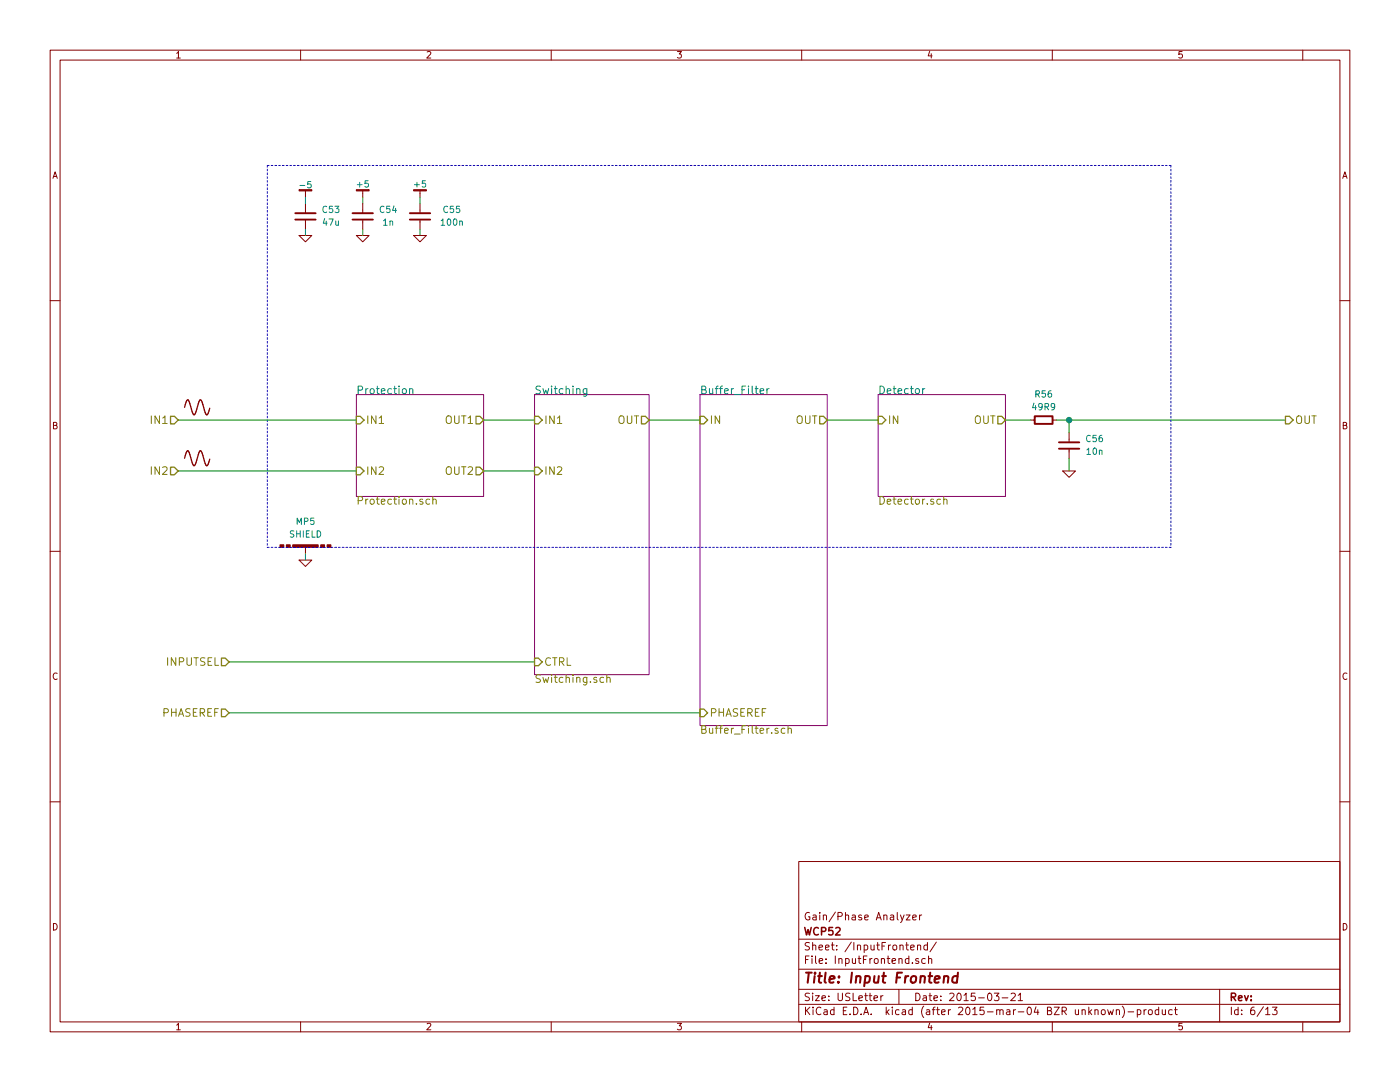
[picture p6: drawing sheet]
<svg xmlns="http://www.w3.org/2000/svg" width="279mm" height="216mm" viewBox="0 0 279 216" stroke-linecap="round" stroke-linejoin="round" font-family="sans-serif">
<g fill="none" stroke="#840000" stroke-width=".2">
<path d="M10 10h259.4v195.9h-259.4zM12 12h255.4v191.9h-255.4zM60 10v2M110 10v2M160 10v2M210 10v2M260 10v2M61 38.1v1.3M72.4 38.1v1.3M83.8 38.1v1.3M10 60h2M59.7 47h2.5l-1.2 1.3z"/>
<path d="M61 40.6v1.9M61 43.8v1.9M71.1 47h2.6l-1.3 1.3zM72.4 40.6v1.9M72.4 43.8v1.9M82.5 47h2.6l-1.3 1.3zM83.8 40.6v1.9M83.8 43.8v1.9M267.4 60h2M205.7 83.8h.8M210.1 83.8h.7M212.1 94h2.5l-1.2 1.3z"/>
<path d="M213.4 86.4v1.9M213.4 89.5v1.9M10 110h2M59.7 111.8h2.5l-1.2 1.2zM61 109.2v1.3M267.4 110h2M10 160h2M267.4 160h2M159.4 171.9h108v32h-108zM159.4 197.4h108M159.4 193.4h108M159.4 187.4h108"/>
<path d="M174.4 199.2l.7-.2v-.2l-.4-.1-.3 .2 .1 .7h.6M175.8 198.7v1M176.2 198.7l-.4 .3M179.4 197.4v3M180.8 182.6h.8l-.8 1h.8M181.7 189.1l.7-.2v-.3h-.4l-.3 .2 .1 .7h.6M182.1 183.1l.8-.2-.1-.2-.4-.1-.3 .2 .1 .7h.6M183.1 188.7l.2-.1h.4v1M183.1 188.6v1M183.3 191.3a.37 .37 0 0 0-.6 .2l.1 .2 .5 .1 .1 .2-.2 .3-.5-.1M183.5 182.6v1M183.9 182.6l-.4 .3"/>
<path d="M184.7 191.3h-.5l-.3 .2 .1 .6 .2 .2 .5-.1M185.1 188.6h-.4l-.3 .2 .1 .6 .2 .2 .4-.1M185.1 188.1v1.5M185.3 191.4l.2-.1h.4l.1 1M185.3 190.8v1.5M186.9 188l-1.3 1.9M198.4 198.2h1l-.5 .6 .4 .1v.6l-.2 .2-.7-.2M200 199.1h1.1M201.8 198.3l.6-.1 .2 .4-.9 1.1h.9M203.2 198.6l.4-.4v1.5M203.2 199.7h.9M243.4 197.4v6.5"/>
<path d="M60 203.9v2M110 203.9v2M159.4 200.4h108M160 203.9v2M210 203.9v2M219.9 201.6l.2-.1 .4 .1 .1 .6-.2 .2-.3 .1-.2-.2zM221.1 201.5l.3 1 .2-.7 .3 .7 .3-1M222.8 201.6l.2-.1h.4v1M222.8 201.5v1M224 200.8a1.71 1.71 0 0 1 0 2.2M225.1 201.9h1.2M227 201.5h.4l.3 .3-.1 .6h-.6"/>
<path d="M227 201.5v1.5M228.3 201.5v1M228.8 201.5l-.5 .3M229.3 201.6l.2-.1 .4 .1 .1 .6-.2 .2-.3 .1-.2-.2zM231.2 201.5h-.4l-.3 .3 .1 .5 .2 .2 .4-.1M231.2 201v1.5M232 201.5v.9l.4 .1 .2-.2M232.6 201.5v1M233.9 201.5h-.4l-.3 .3 .1 .5 .2 .2 .4-.1M234.4 201.5h.5M234.6 201v1.3l.3 .2M252.6 202.5h.8"/>
<path d="M253.9 201h1l-.5 .5 .4 .2v.6l-.2 .2-.7-.2M260 203.9v2"/>
</g>
<path d="M188.4 194.9l.3-.1h.5v1.3M191.1 194.8a.7 .7 0 0 0-1 .3v.8l.3 .2 .6-.1M191.2 194.1l-.2 2" fill="none" stroke="#840000" stroke-width=".41"/>
<g fill="#840000" stroke="#840000" stroke-width=".2">
<path d="M55.9 108.7h.7v.5h-.7z"/>
<path d="M57.1 108.7h.8v.5h-.8z"/>
<path d="M58.4 108.7h5.1v.5h-5.1z"/>
<path d="M64 108.7h.8v.5h-.8z"/>
<path d="M65.3 108.7h.7v.5h-.7z"/>
<path d="M71.1 37.8h2.6v.3h-2.6z"/>
<path d="M82.5 37.8h2.6v.3h-2.6z"/>
</g>
<g fill="none" stroke="#008400" stroke-width=".2">
<path d="M61 39.4v1.2M72.4 39.4v1.2M83.8 39.4v1.2M61 45.7v1.3M72.4 45.7v1.3M83.8 45.7v1.3M35.6 83.8h35.5M35.6 94h35.5M96.5 83.8h10.2M96.5 94h10.2M129.5 83.8h10.2M165.1 83.8h10.2"/>
<path d="M200.7 83.8h5M210.8 83.8h45.7M213.4 83.8v2.6M213.4 91.4v2.6M61 110.5v1.3M45.7 132.1h61M45.7 142.2h94"/>
</g>
<path d="M71.1 78.7h25.4v20.4h-25.4zM106.7 78.7h22.8v55.9h-22.8zM139.7 78.7h25.4v66.1h-25.4zM175.3 78.7h25.4v20.4h-25.4z" fill="none" stroke="#840084" stroke-width=".2"/>
<path d="M81.7 77.7l.1-.1a.36 .36 0 0 1 .6 .2v.8M81.7 77.5v1.1M117.1 77.5v1.3l-.3 .3-.3-.1M117.1 77.6l-.4-.1-.3 .4v.4l.1 .2h.6M151.7 78.1l.7-.2-.1-.3-.4-.1-.2 .3 .1 .7h.5M153.1 77.5v1.1M153.5 77.5l-.4 .4M184.1 77.5v1.1M184.6 77.5l-.5 .4" fill="none" stroke="#008484" stroke-width=".2"/>
<path d="M85.8 99.7l-.5-.1-.3 .3v.4l.2 .2h.6M86.4 99.7h.1a.36 .36 0 0 1 .5 .1v.8M86.4 99.1v1.5M188.3 99.7h.1a.36 .36 0 0 1 .6 .1v.8M188.3 99.1v1.5M120.5 135.2h-.5l-.3 .3v.4l.2 .2h.6M121.1 135.3l.1-.1a.36 .36 0 0 1 .6 .2v.8M121.1 134.6v1.6M156.6 145.4l-.4-.1-.3 .3v.5l.2 .2h.5M157.3 145.5l.1-.1a.36 .36 0 0 1 .5 .1v.8M157.3 144.8v1.5" fill="none" stroke="#848400" stroke-width=".2"/>
<g fill="none" stroke="#848400" stroke-width=".25">
<path d="M34 83.1h.8l.8 .7-.8 .8h-.8zM34 93.2h.8l.8 .8-.8 .7h-.8zM71.1 83.1h.8l.7 .7-.7 .8h-.8zM71.1 93.2h.8l.7 .8-.7 .7h-.8zM95 83.1h.8l.7 .7-.7 .8h-.8zM95 93.2h.8l.7 .8-.7 .7h-.8zM106.7 83.1h.7l.8 .7-.8 .8h-.7zM106.7 93.2h.7l.8 .8-.8 .7h-.7zM128 83.1h.8l.7 .7-.7 .8h-.8zM139.7 83.1h.8l.7 .7-.7 .8h-.8zM163.6 83.1h.7l.8 .7-.8 .8h-.7zM175.3 83.1h.7l.8 .7-.8 .8h-.7z"/>
<path d="M199.1 83.1h.8l.8 .7-.8 .8h-.8zM256.5 83.1h.8l.8 .7-.8 .8h-.8zM44.2 131.3h.8l.7 .8-.7 .7h-.8zM106.7 131.3h.7l.8 .8-.8 .7h-.7zM44.2 141.5h.8l.7 .7-.7 .8h-.8zM139.7 141.5h.8l.7 .7-.7 .8h-.8z"/>
</g>
<path d="M53.3 33v76.2M233.7 33h-180.4M233.7 33v76.2M233.7 109.2h-180.4" fill="none" stroke="#0000c2" stroke-width=".2" stroke-dasharray=".3 .4"/>
<circle cx="213.4" cy="83.8" r=".51" fill="#008400" stroke="#008400" stroke-width=".25"/>
<path d="M58.9 43.8h4.1M58.9 42.5h4.1M70.4 43.8h4M70.4 42.5h4M81.8 43.8h4.1M81.8 42.5h4.1M206.5 83.1h3.6v1.5h-3.6zM211.3 89.5h4.1M211.3 88.3h4.1" fill="none" stroke="#840000" stroke-width=".38"/>
<path d="M36.8 81.3l.5-1.4 .3-.1 .9 2.8 .3 .2 .9-2.7 .3-.3a3.6 3.6 0 0 1 .8 2l.4 1a1.68 1.68 0 0 0 .7-1.3M36.8 91.4l.5-1.3 .3-.1 .9 2.7 .3 .2 .9-2.6 .3-.4a3.6 3.6 0 0 1 .8 2.1l.4 .9a1.68 1.68 0 0 0 .7-1.3" fill="none" stroke="#840000" stroke-width=".25"/>
<text font-size="2.8" fill="#840000" x="160.4" y="196.2">Title: Input Frontend</text>
<g font-size="2.1" fill="#008484">
<text x="71.1" y="78.6">Protection</text>
<text x="106.7" y="78.6">Switching</text>
<text x="139.7" y="78.6">Buffer_Filter</text>
<text x="175.3" y="78.6">Detector</text>
</g>
<g font-size="2.1" fill="#848400">
<text x="30.3" y="84.6">IN1</text>
<text x="73.1" y="84.6">IN1</text>
<text x="88.9" y="84.6">OUT1</text>
<text x="108.6" y="84.6">IN1</text>
<text x="123.1" y="84.6">OUT</text>
<text x="141.6" y="84.6">IN</text>
<text x="158.7" y="84.6">OUT</text>
<text x="177.2" y="84.6">IN</text>
<text x="194.3" y="84.6">OUT</text>
<text x="258.5" y="84.6">OUT</text>
<text x="30.3" y="94.7">IN2</text>
<text x="73.1" y="94.7">IN2</text>
<text x="88.9" y="94.7">OUT2</text>
<text x="108.6" y="94.7">IN2</text>
<text x="71.1" y="100.7">Protection.sch</text>
<text x="175.3" y="100.7">Detector.sch</text>
<text x="33.3" y="132.8">INPUTSEL</text>
<text x="106.7" y="136.2">Switching.sch</text>
<text x="108.6" y="132.8">CTRL</text>
<text x="32.2" y="143">PHASEREF</text>
<text x="141.6" y="143">PHASEREF</text>
<text x="139.7" y="146.4">Buffer_Filter.sch</text>
</g>
<g font-size="2.1" fill="#840000">
<text x="160.4" y="183.6">Gain/Phase Analyzer</text>
<text x="160.4" y="189.6">Sheet: /InputFrontend/</text>
<text x="160.4" y="186.6">WCP52</text>
<text x="160.4" y="192.3">File: InputFrontend.sch</text>
<text x="160.4" y="202.5">KiCad E.D.A. kicad (after 2015-mar-04 BZR unknown)-product</text>
<text x="160.4" y="199.7">Size: USLetter</text>
<text x="182.4" y="199.7">Date: 2015-03-21</text>
<text x="245.4" y="199.7">Rev:</text>
<text x="245.4" y="202.5">Id: 6/13</text>
</g>
<g font-size="1.8" fill="#840000">
<text x="35" y="11.6">1</text>
<text x="85" y="11.6">2</text>
<text x="135" y="11.6">3</text>
<text x="185" y="11.6">4</text>
<text x="235" y="11.6">5</text>
<text x="10.4" y="35.6">A</text>
<text x="267.8" y="35.6">A</text>
<text x="10.4" y="85.6">B</text>
<text x="267.8" y="85.6">B</text>
<text x="10.4" y="135.6">C</text>
<text x="267.8" y="135.6">C</text>
<text x="10.4" y="185.6">D</text>
<text x="267.8" y="185.6">D</text>
<text x="35" y="205.5">1</text>
<text x="85" y="205.5">2</text>
<text x="135" y="205.5">3</text>
<text x="185" y="205.5">4</text>
<text x="235" y="205.5">5</text>
</g>
<g font-size="1.8" fill="#008484">
<text x="60.2" y="37.5">-5</text>
<text x="71.4" y="37.4">+5</text>
<text x="82.8" y="37.4">+5</text>
<text x="64.4" y="42.5">C53</text>
<text x="64.5" y="45">47u</text>
<text x="75.8" y="42.5">C54</text>
<text x="76.5" y="45">1n</text>
<text x="88.2" y="45">100n</text>
<text x="88.5" y="42.5">C55</text>
<text x="206.2" y="81.8">49R9</text>
<text x="206.7" y="79.3">R56</text>
<text x="216.8" y="88.2">C56</text>
<text x="216.9" y="90.7">10n</text>
<text x="57.7" y="107.2">SHIELD</text>
<text x="59.2" y="104.7">MP5</text>
</g>
</svg>
